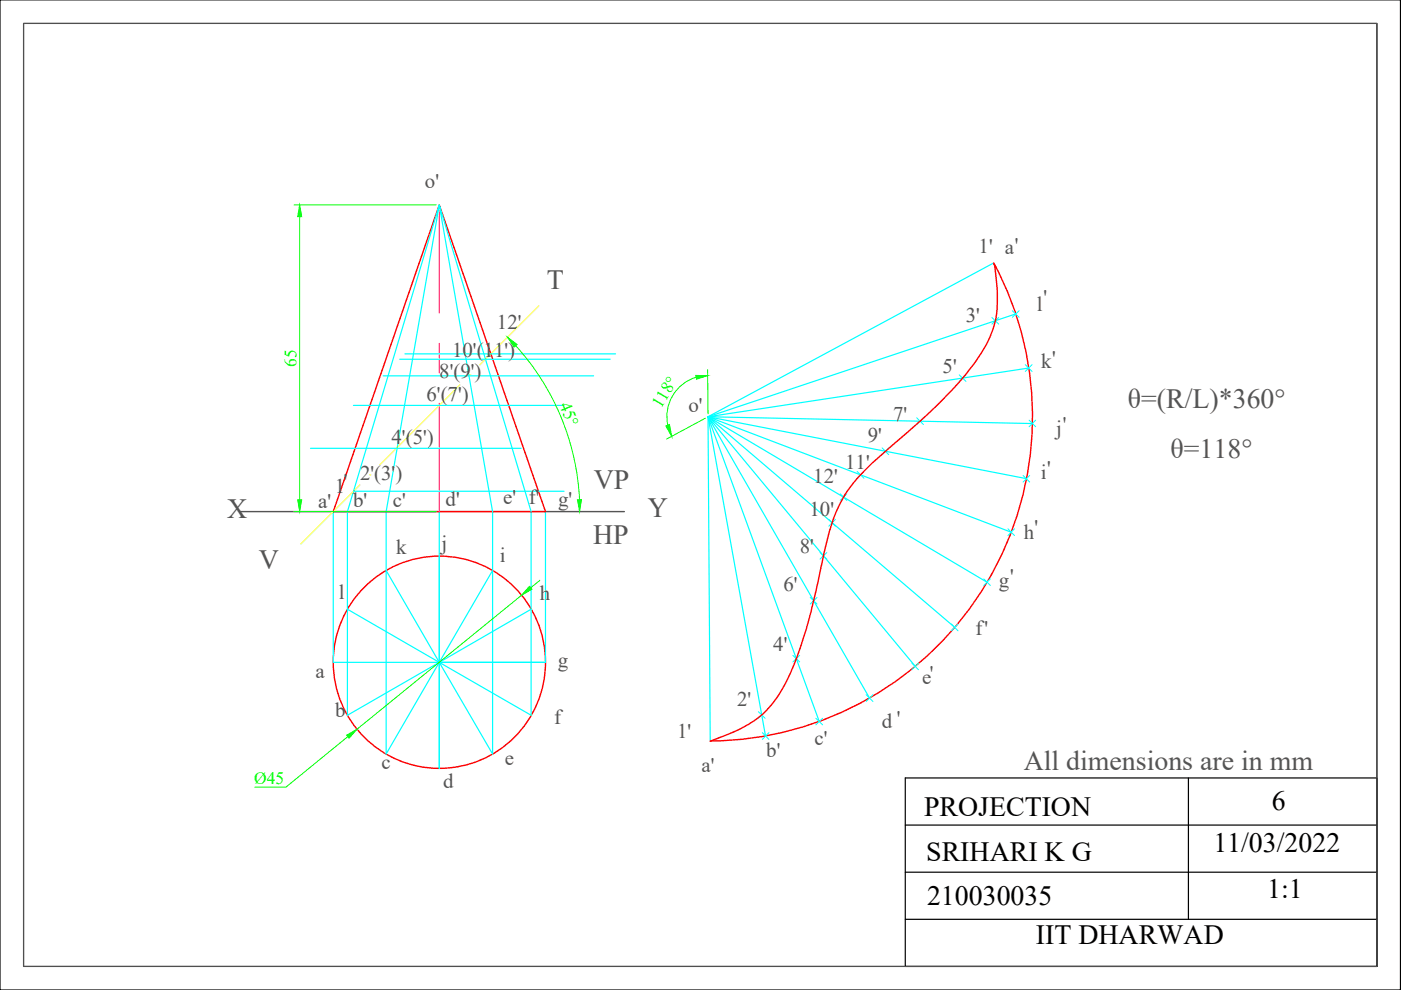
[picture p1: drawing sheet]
<svg xmlns="http://www.w3.org/2000/svg" width="297mm" height="210mm" viewBox="0 0 297 210" stroke-linecap="round" stroke-linejoin="round" font-family="sans-serif">
<!-- layer: Axis -->
<path d="M50.8 108.5h81.6" fill="none" stroke="#545454" stroke-width=".3"/>
<!-- layer: Thick -->
<g fill="none" stroke="#f00" stroke-width=".3">
<path d="M93.1 43.4l22.6 65.1h-45zM210.6 55.8l.6 1M210.7 55.7a68.8 68.8 0 0 1-60.1 101.4M210.9 56.3a36.3 36.3 0 0 1 .2 11.6 25.6 25.6 0 0 1-5.4 10.2 106.8 106.8 0 0 1-16.5 16.3 53.3 53.3 0 0 0-8.9 8.8 32.1 32.1 0 0 0-5.4 13.3 136.7 136.7 0 0 1-6.5 24.3 26.6 26.6 0 0 1-7.4 11.2 33.6 33.6 0 0 1-10.4 5.2"/>
<circle cx="93.2" cy="140.4" r="22.5"/>
</g>
<!-- layer: Thin -->
<g fill="none" stroke="#0ff" stroke-width=".25">
<path d="M93.1 43.4l19.5 65.1v43.2l-19.5-11.3 11.3 19.5v-51.4zM210.7 55.8l-60.6 32.6M81.2 79.7h44.7M84.8 76.2h44.6M85.9 75h44.6M215.3 66.6l-65.2 21.8M218.1 78l-68 10.4 68.8 1.4M65.8 95.1h44.7M74.9 86h44.7M150.1 88.4l.5 68.8M70.7 108.5v31.9h22.4l-19.4 11.3v-43.2l19.4-65.1-11.2 65.1v51.4l11.2-19.5h22.6M74.9 104.2h44.7"/>
<path d="M93.1 108.5v54.4M115.7 108.5v31.9M217.6 101.5l-67.5-13.1 64.3 24.4M73.7 129.2l19.4 11.2M81.9 121l11.2 19.4h22.6M104.4 121l-11.3 19.4 19.5-11.2M209.3 123.5l-59.2-35.1 52.3 44.6M173.7 153l-23.6-64.6 12.2 67.7M194.1 141.3l-44-52.9 34.3 59.6"/>
</g>
<!-- layer: Center -->
<path d="M93.1 43.4v23M93.1 72.8v6.3M93.1 85.5v23" fill="none" stroke="#f0f" stroke-width=".21"/>
<!-- layer: Hash -->
<path d="M99.6 79.5h.1M114.2 64.9l-12.5 12.5M97.5 81.6l-17 17M76.3 102.8l-12.5 12.5M78.4 100.7h.1" fill="none" stroke="#ff0" stroke-width=".25"/>
<!-- layer: Thin -->
<g fill="none" stroke="#0ff" stroke-width=".21">
<path d="M203.4 79.5l1.4 1.4M204.8 79.5l-1.4 1.4M210.3 67.3l1.5 1.4M211.8 67.3l-1.5 1.4M214.6 65.9l1.5 1.4M216.1 65.9l-1.5 1.4M217.4 77.3l1.4 1.5M218.8 77.3l-1.4 1.5M181.7 100l1.5 1.4M183.2 100l-1.5 1.4M187 95l1.4 1.4M188.4 95l-1.4 1.4"/>
<path d="M194.4 88.6l1.4 1.4M195.8 88.6l-1.4 1.4M218.2 89.1l1.4 1.4M219.6 89.1l-1.4 1.4M173.9 117.2l1.4 1.3M175.3 117.2l-1.4 1.3M175.7 110.1l1.4 1.5M177.1 110.1l-1.4 1.5M178.1 104.7l1.4 1.4M179.5 104.7l-1.4 1.4M213.7 112.1l1.4 1.5M215.1 112.1l-1.4 1.5"/>
<path d="M216.9 100.8l1.4 1.4M218.3 100.8l-1.4 1.4M168.1 139l1.4 1.3M169.5 139l-1.4 1.3M171.8 126.7l1.4 1.4M173.2 126.7l-1.4 1.4M201.7 132.3l1.4 1.4M203.1 132.3l-1.4 1.4M208.6 122.7l1.4 1.4M210 122.7l-1.4 1.4M160.8 150.9l1.4 1.4M161.6 155.3l1.4 1.5"/>
<path d="M162.2 150.9l-1.4 1.4M163 155.3l-1.4 1.5M173 152.3l1.4 1.4M174.4 152.3l-1.4 1.4M183.6 147.3l1.5 1.4M185.1 147.3l-1.5 1.4M193.3 140.6l1.4 1.4M194.7 140.6l-1.4 1.4"/>
</g>
<!-- layer: Dimension -->
<path d="M62.3 43.4h30.2M63.5 45.9v60.1M109.4 73.3a52.3 52.3 0 0 1 13.5 32.7M147.6 80a8.7 8.7 0 0 0-6 10.1M150 78.4l.1 9.3M149.6 88.7l-8.3 4.4M62.3 108.5h30.2M110.6 126.2l-34.9 28.4M114.5 123l-2 1.6M73.7 156.2l-13.1 10.7h-6.6" fill="none" stroke="#0f0" stroke-width=".21"/>
<g fill="#0f0" stroke="#0f0" stroke-width=".21">
<path d="M63.5 43.4l.5 2.5h-.9z"/>
<path d="M63.1 106h.9l-.5 2.5z"/>
<path d="M112.3 124.3l.5 .6-2.2 1.3z"/>
<path d="M73.5 155.9l2.2-1.3-1.7 1.9z"/>
<path d="M122.4 106l.9-.1-.4 2.6z"/>
<path d="M107.6 71.5l2 1.5-.6 .6z"/>
<path d="M147.5 79.6h2.5l-2.3 .8z"/>
<path d="M141.2 90.3l.7-.3 .5 2.5z"/>
</g>
<!-- layer: 0 -->
<path d="M0 0h296.9v209.9h-296.9zM5 5h286.9v199.9h-286.9zM191.9 164.9h100v40h-100zM191.9 174.9h100M252 164.9v30M191.9 184.9h100M191.9 194.9h100" fill="none" stroke="#000" stroke-width=".25"/>
<!-- layer: Axis -->
<path d="M5 5h286.9v199.9h-286.9z" fill="none" stroke="#545454" stroke-width=".21"/>
<g font-size="5.9" fill="#545454">
<text x="115.9" y="61.3">T</text>
<text x="239.1" y="86.5">θ=(R/L)*360°</text>
<text x="248.2" y="97.2">θ=118°</text>
<text x="125.9" y="103.7">VP</text>
<text x="48.1" y="109.8">X</text>
<text x="137.4" y="109.7">Y</text>
<text x="125.8" y="115.3">HP</text>
<text x="54.9" y="120.5">V</text>
<text x="217" y="163.3">All dimensions are in mm</text>
</g>
<g font-size="5.9">
<text x="195.9" y="173.1">PROJECTION</text>
<text x="269.7" y="171.8">6</text>
<text x="196.4" y="182.5">SRIHARI K G</text>
<text x="257.3" y="180.7">11/03/2022</text>
<text x="196.6" y="191.8">210030035</text>
<text x="268.7" y="190.3">1:1</text>
<text x="219.6" y="200.3">IIT DHARWAD</text>
</g>
<g font-size="4.4" fill="#545454">
<text x="90.1" y="39.8">o'</text>
<text x="207.5" y="53.7">1' a'</text>
<text x="219.8" y="66">l</text>
<text x="221.2" y="64.4">'</text>
<text x="105.4" y="69.8">12'</text>
<text x="204.8" y="68.3">3'</text>
<text x="95.8" y="75.8">10'(11')</text>
<text x="93.1" y="80.1">8'(9')</text>
<text x="199.9" y="79.1">5'</text>
<text x="220.8" y="78.1">k'</text>
<text x="90.4" y="84.9">6'(7')</text>
<text x="146" y="87.3">o'</text>
<text x="189.4" y="89.2">7'</text>
<text x="83" y="94.1">4'(5')</text>
<text x="184" y="93.7">9'</text>
<text x="223.9" y="92.2">j'</text>
<text x="76.3" y="101.8">2'(3')</text>
<text x="179.2" y="99.5">11'</text>
<text x="220.6" y="101.6">i'</text>
<text x="67.5" y="107.8">a'</text>
<text x="71" y="104.5">1'</text>
<text x="74.8" y="107.5">b'</text>
<text x="83.3" y="107.5">c'</text>
<text x="94.5" y="107.3">d'</text>
<text x="106.7" y="106.8">e' f'</text>
<text x="118.3" y="107.2">g'</text>
<text x="172.4" y="102.3">12'</text>
<text x="171.6" y="109.4">10'</text>
<text x="219.3" y="113.1">'</text>
<text x="84" y="117.5">k</text>
<text x="93.6" y="116.5">j</text>
<text x="106" y="119.2">i</text>
<text x="169.5" y="117.3">8'</text>
<text x="217" y="114.3">h</text>
<text x="166.1" y="125.3">6'</text>
<text x="211.8" y="124.6">g'</text>
<text x="71.8" y="127.1">l</text>
<text x="114.5" y="127.3">h</text>
<text x="206.8" y="134.7">f'</text>
<text x="66.9" y="143.7">a</text>
<text x="118.3" y="141.4">g</text>
<text x="164" y="138.1">4'</text>
<text x="156.3" y="149.7">2'</text>
<text x="195.5" y="144.9">e'</text>
<text x="71.1" y="152">b</text>
<text x="117.5" y="153.6">f</text>
<text x="187" y="154.3">d '</text>
<text x="143.6" y="156.5">1'</text>
<text x="162.5" y="160.5">b'</text>
<text x="172.7" y="158">c'</text>
<text x="80.9" y="163">c</text>
<text x="93.9" y="167.1">d</text>
<text x="107" y="162.2">e</text>
<text x="148.8" y="163.8">a'</text>
</g>
<g font-size="3.7" fill="#0f0">
<text x="62.9" y="77.8" transform="rotate(-90 62.9 77.8)">65</text>
<text x="118.6" y="85.9" transform="rotate(68 118.6 85.9)">45°</text>
<text x="140.2" y="86.7" transform="rotate(-59 140.2 86.7)">118°</text>
<text x="53.9" y="166.2">Ø45</text>
</g>
</svg>
